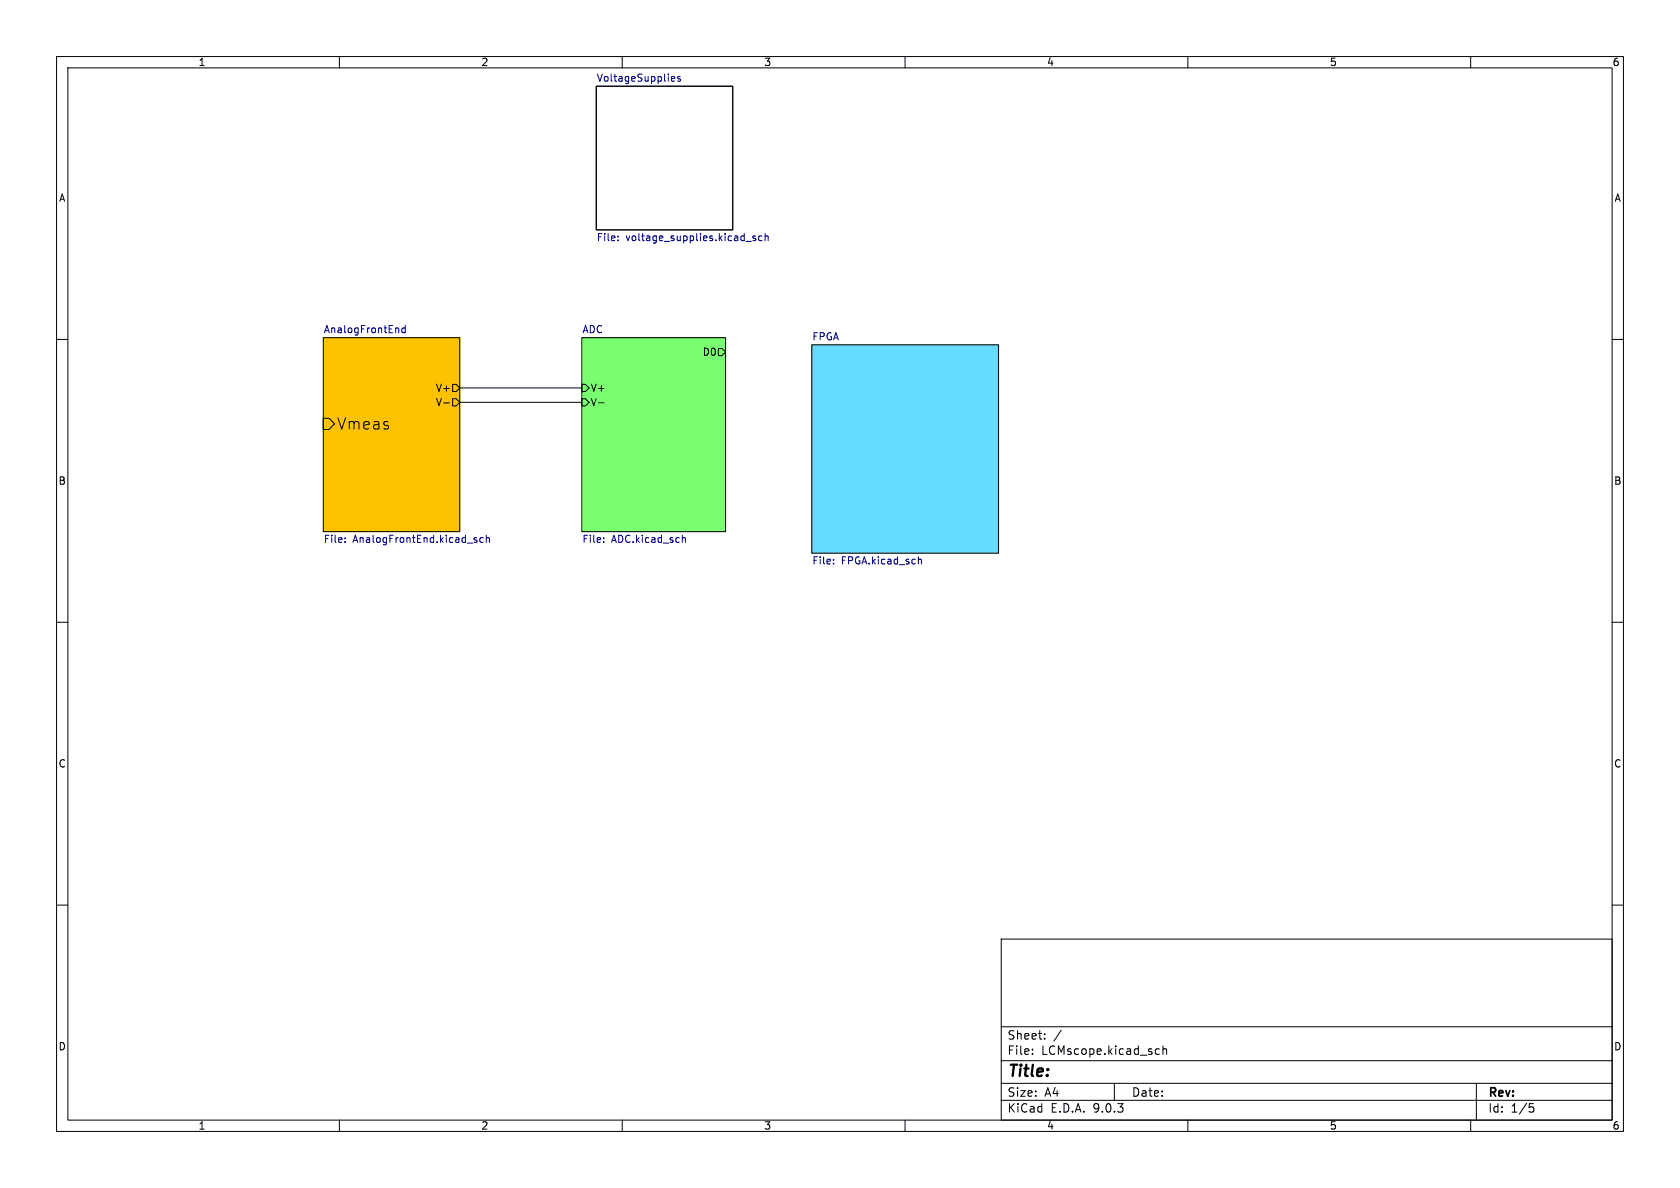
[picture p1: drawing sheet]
<svg xmlns="http://www.w3.org/2000/svg" width="297mm" height="210mm" viewBox="0 0 297 210" stroke-linecap="round" stroke-linejoin="round" font-family="sans-serif">
<g fill="none" stroke="#000" stroke-width=".18">
<path d="M10 10h277v190h-277zM12 12h273v186h-273zM60 10v2M105.4 15.2h24.1v25.4h-24.1zM110 10v2M160 10v2M210 10v2M260 10v2M57.1 59.7h24.2v34.3h-24.2zM102.9 59.7h25.4v34.3h-25.4zM10 60h2M57.1 73.9h1l1.1 1-1.1 1h-1z"/>
<path d="M78.4 71.2h1M80 67.9h.6l.7 .7-.7 .6h-.6zM80 70.5h.6l.7 .6-.7 .7h-.6zM81.3 68.6h21.6M81.3 71.1h21.6M102.9 67.9h.6l.6 .7-.6 .6h-.6zM102.9 70.5h.6l.6 .6-.6 .7h-.6zM105.8 71.2h1M127 61.6h.6l.7 .6-.7 .7h-.6zM143.5 61h33v36.8h-33zM285 60h2M10 110h2"/>
<path d="M285 110h2M10 160h2M177 166h108v32h-108zM285 160h2M60 198v2M110 198v2M160 198v2M177 194.5h108M177 191.5h108M177 187.5h108M177 181.5h108M182.5 186.3v.1"/>
<path d="M182.5 185.5v.1M184.7 183.6v.1M184.7 182.8v.1M187.6 182.1l-1.3 2M197 191.5v3M204.5 185.4l.5 .1M205 186.3l-.5 .1M205.6 185.5l.2-.1 .4 .1v.9M205.6 184.9v1.5M210 198v2M260 198v2M261 191.5v6.5"/>
<path d="M270.4 195.1h.7M270.5 195.7h.4l.3 .3-.2 .5-.5 .1"/>
</g>
<path d="M57.1 59.7h24.2v34.3h-24.2z" fill="#ffc201" stroke="#ffc201" stroke-width=".18"/>
<path d="M102.9 59.7h25.4v34.3h-25.4z" fill="#7aff70" stroke="#7aff70" stroke-width=".18"/>
<path d="M143.5 61h33v36.8h-33z" fill="#65dcff" stroke="#65dcff" stroke-width=".18"/>
<g fill="none" stroke="#000084" stroke-width=".18">
<path d="M118.7 14.2l.2 .2 .3-.1M118.7 13.7l.2-.2h.2l.2 .2v.1l-.6 .1M120.3 13.6l-.3-.1-.2 .2v.2l.5 .1v.3h-.5M70.4 58l.1 .8M71.6 57.5v1.3M71.6 58h-.3l-.3 .2 .2 .6h.4M109.3 42.4v.1M109.3 41.8v.1M131.9 42.7h.9M133.6 41.8l-.3-.1-.2 .2v.2l.5 .1v.3h-.5M134.7 41.8l-.3-.1-.3 .2 .1 .6h.5M135.3 41.8l.1-.1 .3 .1 .1 .7"/>
<path d="M135.3 41.3v1.2M61 95.8v.1M61 95.1v.1M84 95.5h.3v.2l-.1 .2h-.3M84 95l.3 .1M85.4 95.1l-.3-.1-.3 .3 .1 .5h.5M86 95.2l.2-.2 .3 .1v.8M86 94.6v1.3M106.7 95.8v.1M106.7 95.1v.1M120.6 95.2l.2-.2 .3 .1 .1 .8M147.4 99.6v.1"/>
<path d="M147.4 98.9v.1M162.4 99l.1-.1h.3l.1 .8"/>
</g>
<g font-size="2.8">
<text x="59.4" y="76.2">Vmeas</text>
<text x="178" y="190.9">Title:</text>
</g>
<g font-size="2.1">
<text x="178" y="184">Sheet:</text>
<text x="178" y="186.7">File:</text>
<text x="184.1" y="186.7">LCMscope.kicad_sch</text>
<text x="178" y="196.9">KiCad</text>
<text x="178" y="194.1">Size:</text>
<text x="184.7" y="194.1">A4</text>
<text x="185.7" y="196.9">E.D.A.</text>
<text x="193.3" y="196.9">9.0.3</text>
<text x="200" y="194.1">Date:</text>
<text x="263" y="194.3">Rev:</text>
<text x="263" y="196.9">Id:</text>
<text x="267.1" y="196.9">1/5</text>
</g>
<g font-size="1.8">
<text x="35" y="11.9">1</text>
<text x="85" y="11.9">2</text>
<text x="135" y="11.9">3</text>
<text x="185" y="11.9">4</text>
<text x="235" y="11.9">5</text>
<text x="285" y="11.9">6</text>
<text x="10.3" y="35.9">A</text>
<text x="285.3" y="35.9">A</text>
<text x="124.1" y="63.1">D0</text>
<text x="77" y="69.4">V+</text>
<text x="77" y="72">V-</text>
<text x="104.3" y="69.4">V+</text>
<text x="104.3" y="72">V-</text>
<text x="10.3" y="85.9">B</text>
<text x="285.3" y="85.9">B</text>
<text x="10.3" y="135.9">C</text>
<text x="285.3" y="135.9">C</text>
<text x="10.3" y="185.9">D</text>
<text x="285.3" y="185.9">D</text>
<text x="35" y="199.9">1</text>
<text x="85" y="199.9">2</text>
<text x="135" y="199.9">3</text>
<text x="185" y="199.9">4</text>
<text x="235" y="199.9">5</text>
<text x="285" y="199.9">6</text>
</g>
<g font-size="1.8" fill="#000084">
<text x="105.4" y="14.5">VoltageSupplies</text>
<text x="105.4" y="43">File:</text>
<text x="110.6" y="43">voltage_supplies.kicad_sch</text>
<text x="57.1" y="59">AnalogFrontEnd</text>
<text x="102.9" y="59">ADC</text>
<text x="143.5" y="60.2">FPGA</text>
<text x="57.1" y="96.3">File:</text>
<text x="62.4" y="96.3">AnalogFrontEnd.kicad_sch</text>
<text x="102.9" y="96.3">File:</text>
<text x="108.1" y="96.3">ADC.kicad_sch</text>
<text x="143.5" y="100.1">File:</text>
<text x="148.7" y="100.1">FPGA.kicad_sch</text>
</g>
</svg>
